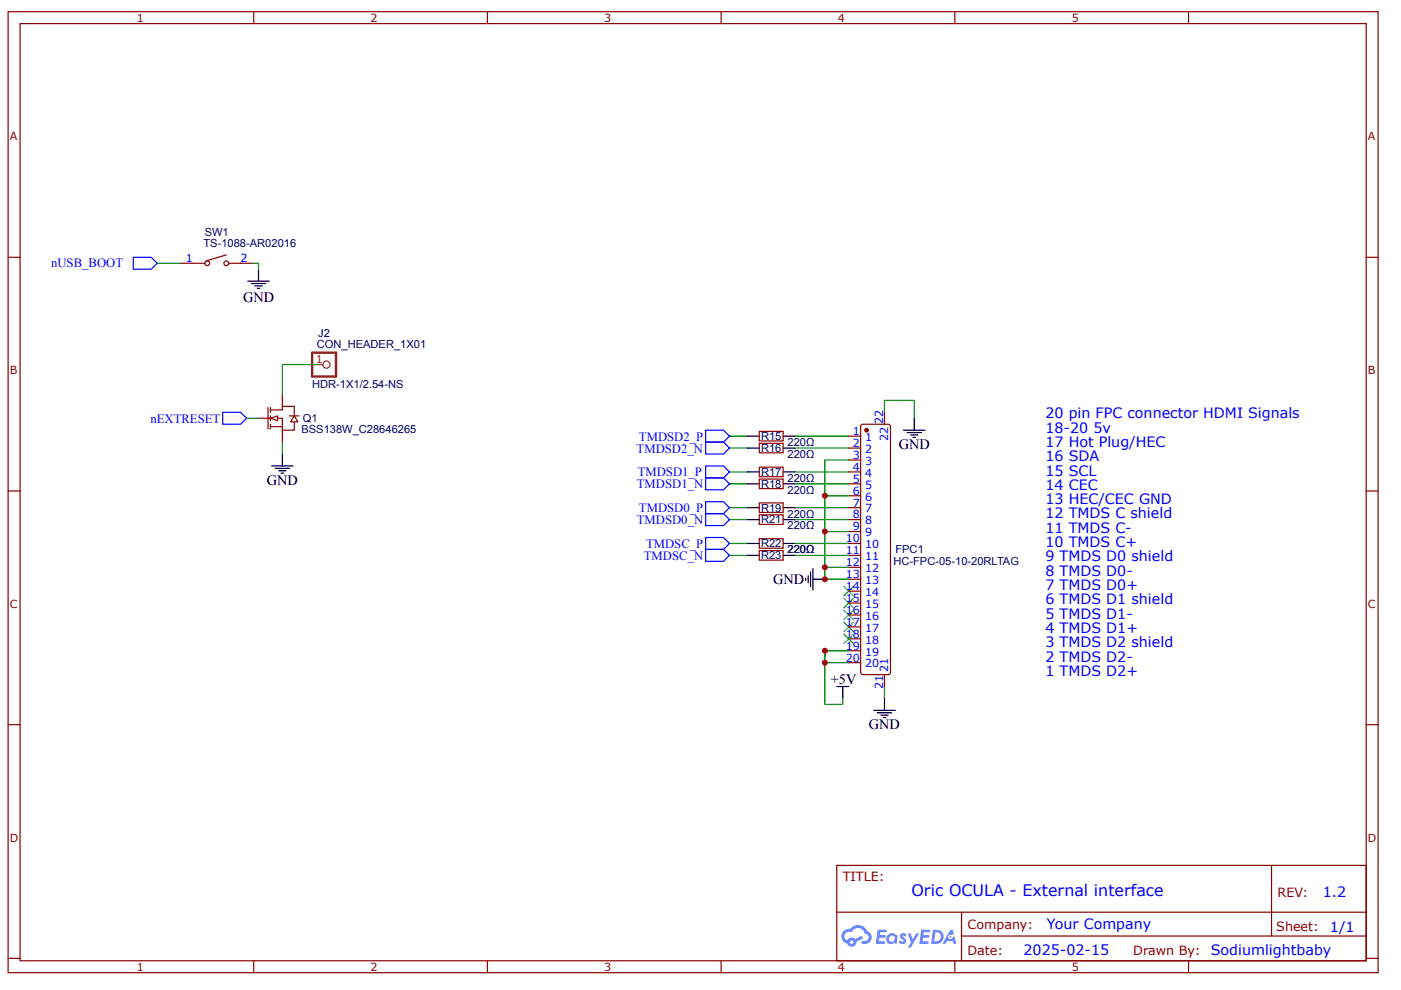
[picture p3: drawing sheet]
<svg xmlns="http://www.w3.org/2000/svg" width="297mm" height="210mm" viewBox="0 0 297 210" stroke-linecap="round" stroke-linejoin="round" font-family="sans-serif">
<g fill="none" stroke="#800" stroke-width=".25">
<path d="M1.7 2.5h290.5v203.7h-290.5zM4.2 5h285.5v198.7h-285.5zM53.8 2.5v2.5M103.3 2.5v2.5M152.9 2.5v2.5M202.4 2.5v2.5M252 2.5v2.5M1.7 54.6h2.5M289.7 54.6h2.5M1.7 104.1h2.5M289.7 104.1h2.5M1.7 153.7h2.5"/>
<path d="M289.7 153.7h2.5M177.4 183.5h112.3v20.2h-112.3zM177.4 193.4h112.2M203.9 198.5h85.7M203.9 193.4v10.1M269.6 183.5v15M1.7 203.2h2.5M53.8 203.7v2.5M103.3 203.7v2.5M152.9 203.7v2.5M202.4 203.7v2.5M252 203.7v2.5"/>
<path d="M289.7 203.2h2.5"/>
</g>
<g fill="#58f">
<path d="M191 198l.5-.1h.4l.3 .3-.2 .4a.33 .33 0 0 0-.3-.3 .33 .33 0 0 0-.3 .2v.1a.85 .85 0 0 1 .7 .6 .85 .85 0 0 1-.3 .9h-.7l-.6-.4 .4-.3 .5 .3 .2-.1v-.2a.88 .88 0 0 1-.6-1.4z"/>
<path d="M192.5 197.9h.5l.5 1.3 .8-1.3h.6l-1.8 3h-.6l.6-1.1z"/>
<path d="M186.1 197.1h1.7l.2 .2-.1 .3-1.3 .1-.1 .6h1.1l.2 .2-.3 .3h-1.1l-.1 .8h1.2l.2 .2-.2 .3h-1.8z"/>
<path d="M195.3 197.1h1.7l.2 .2-.1 .3-1.3 .1v.6h1l.3 .2-.3 .3h-1.1l-.1 .8h1.2l.1 .2-.1 .3h-1.9z"/>
<path d="M201.5 197.1h.5l.2 .9-.4 .3a.49 .49 0 0 0-.7 .2 .49 .49 0 0 0 .3 .6 .49 .49 0 0 0 .6-.4l.3-.2 .4 1.6h-.5l-.2-.6h-1.2l-.3 .6h-.7z"/>
<path d="M197.8 197.1l-.4 3h1a1.5 1.5 0 0 0 1.7-1.5 1.5 1.5 0 0 0-1.8-1.5zM198.3 197.7a1.02 1.02 0 0 1 1.2 1.1 1.02 1.02 0 0 1-1.4 .8z"/>
<path d="M188.4 198.1a1.11 1.11 0 0 0-.3 1.6 1.11 1.11 0 0 0 1.5 .2l.5 .2 .2-1.6-.4-.2a1.01 1.01 0 0 0-1.5-.2zM188.4 199a.66 .66 0 0 1 1.3 0 .66 .66 0 0 1-1.3 0z"/>
<path d="M178.9 197.4a1.58 1.58 0 0 0 .7 2.7 1.01 1.01 0 0 0 1.2 .6 1.01 1.01 0 0 0 .8-1l1.4-.8-.3-.5-1.4 .7a1.02 1.02 0 0 0-1.7 .3 .99 .99 0 0 1-.5-1.4 .99 .99 0 0 1 1.5-.3 1.48 1.48 0 0 1 1.5-.9 1.48 1.48 0 0 1 1.3 1.2 .82 .82 0 0 1 .7 1 .82 .82 0 0 1-1.1 .5l-.3 .1v.4a1.4 1.4 0 0 0 2-.7 1.4 1.4 0 0 0-.9-1.9 2.19 2.19 0 0 0-3.7-.5l-.7 .2zM180.2 199.8a.4 .4 0 0 1 .8 0 .4 .4 0 0 1-.8 0z"/>
<circle cx="201.5" cy="198.6" r=".19"/>
</g>
<path d="M28.3 54.6h3.8l1.2 1.2-1.2 1.3h-3.8zM149.6 114h3.8l1.3 1.2-1.3 1.3h-3.8zM149.6 108.9h3.8l1.3 1.3-1.3 1.2h-3.8z" fill="none" stroke="#00f" stroke-width=".25"/>
<g fill="none" stroke="#000" stroke-width=".25">
<path d="M52.5 59.6h4.6M54.8 57.1v2.5M53.3 60.1h3M54.1 60.6h1.5M54.6 61.1h.5M191.6 91.2h4.5M192.3 91.7h3.1M193.1 92.2h1.5M193.6 92.7h.5M193.8 88.7v2.5M177.4 145.6h2.5M178.7 145.6v2.5"/>
<path d="M185.3 150.6h4.5M186 151.1h3M186.8 151.6h1.5M187.3 152.1h.5M187.5 148.1v2.5"/>
</g>
<g fill="none" stroke="#080" stroke-width=".25">
<path d="M33.3 55.8h5.1M154.7 92.5h3.8M154.7 95h3.8M168.6 92.5h11.3M168.6 95h11.3M187.5 87.4v-2.5h6.3v3.8M154.7 117.8h3.8M154.7 115.2h3.8M154.7 110.2h3.8M154.7 107.6h3.8M154.7 102.6h3.8M154.7 100.1h3.8"/>
<path d="M168.6 117.8h11.3M168.6 115.2h11.3M168.6 110.2h11.3M168.6 107.6h11.3M168.6 102.6h11.3M168.6 100.1h11.3M187.5 145.6v2.5"/>
</g>
<g fill="#000">
<path d="M178.9 131.9l2.1 2zM178.9 133.9l2.1-2z"/>
<path d="M178.9 129.4l2.1 2zM178.9 131.4l2.1-2z"/>
<path d="M178.9 126.9l2.1 2zM181 126.9l-2.1 2z"/>
<path d="M178.9 124.3l2.1 2zM178.9 126.3l2.1-2z"/>
</g>
<path d="M178.9 131.9l2.1 2M178.9 129.4l2.1 2M178.9 126.9l2.1 2M178.9 124.3l2.1 2M181 131.9l-2.1 2M181 129.4l-2.1 2M181 126.9l-2.1 2M181 124.3l-2.1 2" fill="none" stroke="#3c3" stroke-width=".25"/>
<path d="M182.5 90.2l.5-.3h5.3l.4 .3 .1 .3v52l-.1 .3-.4 .2h-5.3h-.3l-.2-.5z" fill="none" stroke="#800" stroke-width=".25"/>
<circle cx="183.7" cy="91.2" r=".38" fill="#800"/>
<g fill="none" stroke="#800" stroke-width=".25">
<path d="M38.4 55.8h5M48 54.1l-4.3 1.2M48.5 55.8h5M54.8 88.7h5.1v2.5h2.5v-1.8M56.8 86.4v4.6M57.3 86.9h2.6v-.7h2.5v2M57.3 86.4v1M57.3 88.2v1M57.3 89.9v1.1M57.3 90.5h2.6M59.9 83.6v2.6M59.9 91.2v2.5"/>
<path d="M61.4 88.2h2M161 91.5h5v2h-5zM161 99h5v2.1h-5zM161 94h5v2h-5zM179.9 92.5h2.6M179.9 95h2.6M179.9 97.5h2.6M187.5 87.4v2.5M161 101.6h5v2h-5zM161 109.2h5v2h-5zM161 106.6h5v2.1h-5zM161 114.2h5v2h-5z"/>
<path d="M161 116.7h5v2.1h-5zM179.9 100.1h2.6M179.9 102.6h2.6M179.9 105.1h2.6M179.9 107.6h2.6M179.9 110.2h2.6M179.9 112.7h2.6M179.9 115.2h2.6M179.9 117.8h2.6M179.9 120.3h2.6M179.9 122.8h2.6M179.9 125.3h2.6"/>
<path d="M179.9 127.9h2.6M179.9 130.4h2.6M179.9 132.9h2.6M179.9 135.5h2.6M179.9 138h2.6M179.9 140.5h2.6M187.5 143v2.6"/>
<circle cx="43.9" cy="55.8" r=".51"/>
<circle cx="48" cy="55.8" r=".51"/>
<circle cx="183.7" cy="91.2" r=".38"/>
</g>
<path d="M149.6 98.8h3.8l1.3 1.3-1.3 1.2h-3.8zM149.6 93.7h3.8l1.3 1.3-1.3 1.3h-3.8zM149.6 91.2h3.8l1.3 1.3-1.3 1.2h-3.8zM149.6 116.5h3.8l1.3 1.3-1.3 1.2h-3.8zM149.6 106.4h3.8l1.3 1.2-1.3 1.3h-3.8zM149.6 101.3h3.8l1.3 1.3-1.3 1.3h-3.8z" fill="none" stroke="#00f" stroke-width=".25"/>
<path d="M53.5 55.8h1.3v1.3M179.9 97.5h-5v15.2h5M174.9 112.7v7.6h5M174.9 105.1h5M174.9 139.2v-1.2v11.4h3.8v-1.3M174.9 120.3v2.5h5M174.9 138h5M174.9 140.5h5" fill="none" stroke="#080" stroke-width=".25"/>
<g fill="none" stroke="#000" stroke-width=".25">
<path d="M158.5 92.5h2.5M158.5 95h2.5M166 92.5h2.6M166 95h2.6M158.5 100.1h2.5M158.5 102.6h2.5M158.5 110.2h2.5M158.5 107.6h2.5M158.5 115.2h2.5M158.5 117.8h2.5M166 100.1h2.6M166 102.6h2.6"/>
<path d="M166 110.2h2.6M166 107.6h2.6M166 115.2h2.6M166 117.8h2.6M170.8 122.6v.5M171.3 122.1v1.5M171.9 121.3v3M172.4 122.8h2.5M172.4 120.5v4.6"/>
</g>
<path d="M178.9 134.4l2.1 2.1zM178.9 136.5l2.1-2.1z" fill="#000"/>
<path d="M178.9 134.4l2.1 2.1M181 134.4l-2.1 2.1" fill="none" stroke="#3c3" stroke-width=".25"/>
<path d="M62.4 88.2l.8 1.2h-1.6z" fill="#fefefe"/>
<path d="M62.4 88.2l.8 1.2h-1.6z" fill="none" stroke="#800" stroke-width=".25"/>
<path d="M57.3 88.7l1.6-.5v1z" fill="#fefefe"/>
<path d="M57.3 88.7l1.6-.5v1z" fill="none" stroke="#800" stroke-width=".25"/>
<path d="M66.2 74.8h5v5h-5z" fill="none" stroke="#8d2323" stroke-width=".51"/>
<g fill="none" stroke="#8d2323" stroke-width=".25">
<path d="M67.4 77.3h1.1"/>
<circle cx="69.2" cy="77.3" r=".76"/>
</g>
<path d="M57.6 98.8h4.5M58.3 99.3h3.1M59.1 99.8h1.5M59.9 96.3v2.5M59.6 100.3h.5" fill="none" stroke="#000" stroke-width=".25"/>
<path d="M67.4 77.3h-7.5v6.3M52.3 88.7h2.5M59.9 93.7v2.6" fill="none" stroke="#080" stroke-width=".25"/>
<path d="M47.2 87.4h3.8l1.3 1.3-1.3 1.2h-3.8z" fill="none" stroke="#00f" stroke-width=".25"/>
<g fill="#c00">
<circle cx="174.9" cy="122.8" r=".63"/>
<circle cx="174.9" cy="120.3" r=".63"/>
<circle cx="174.9" cy="138" r=".63"/>
<circle cx="174.9" cy="140.5" r=".63"/>
<circle cx="174.9" cy="105.1" r=".63"/>
<circle cx="174.9" cy="112.7" r=".63"/>
</g>
<text font-size="3.4" fill="#00f" x="193.2" y="190">Oric OCULA - External interface</text>
<g font-size="3">
<text x="51.5" y="64">GND</text>
<text x="190.6" y="95.3">GND</text>
<text x="56.6" y="102.8">GND</text>
<text x="163.9" y="123.8">GND</text>
<text x="176.2" y="145.1">+5V</text>
<text x="184.2" y="154.7">GND</text>
</g>
<g font-size="3" fill="#00f">
<text x="221.7" y="88.7">20 pin FPC connector HDMI Signals</text>
<text x="221.7" y="91.7">18-20 5v</text>
<text x="221.7" y="94.8">17 Hot Plug/HEC</text>
<text x="221.7" y="97.8">16 SDA</text>
<text x="221.7" y="100.8">15 SCL</text>
<text x="221.7" y="103.9">14 CEC</text>
<text x="221.7" y="106.9">13 HEC/CEC GND</text>
<text x="221.7" y="109.9">12 TMDS C shield</text>
<text x="221.7" y="113">11 TMDS C-</text>
<text x="221.7" y="116">10 TMDS C+</text>
<text x="221.7" y="119">9 TMDS D0 shield</text>
<text x="221.7" y="122.1">8 TMDS D0-</text>
<text x="221.7" y="125.1">7 TMDS D0+</text>
<text x="221.7" y="128.1">6 TMDS D1 shield</text>
<text x="221.7" y="131.2">5 TMDS D1-</text>
<text x="221.7" y="134.2">4 TMDS D1+</text>
<text x="221.7" y="137.2">3 TMDS D2 shield</text>
<text x="221.7" y="140.3">2 TMDS D2-</text>
<text x="221.7" y="143.3">1 TMDS D2+</text>
<text x="280.5" y="190.1">1.2</text>
<text x="222" y="197">Your Company</text>
<text x="282" y="197.5">1/1</text>
<text x="217" y="202.6">2025-02-15</text>
</g>
<g font-size="2.7" fill="#00f">
<text x="10.8" y="56.7">nUSB_BOOT</text>
<text x="31.9" y="89.6">nEXTRESET</text>
<text x="135" y="96">TMDSD2_N</text>
<text x="135.5" y="93.4">TMDSD2_P</text>
<text x="135.2" y="101">TMDSD1_P</text>
<text x="135" y="103.5">TMDSD1_N</text>
<text x="135" y="111.2">TMDSD0_N</text>
<text x="135.5" y="108.6">TMDSD0_P</text>
<text x="136.5" y="118.7">TMDSC_N</text>
<text x="137" y="116.2">TMDSC_P</text>
</g>
<g font-size="2.7" fill="#800">
<text x="178.7" y="186.8">TITLE:</text>
<text x="270.9" y="190.1">REV:</text>
<text x="205.1" y="196.9">Company:</text>
<text x="270.6" y="197.4">Sheet:</text>
<text x="205.1" y="202.4">Date:</text>
<text x="240.3" y="202.5">Drawn By: Sodiumlightbaby</text>
</g>
<g font-size="2.4" fill="#800">
<text x="29" y="4.6">1</text>
<text x="78.6" y="4.6">2</text>
<text x="128.1" y="4.6">3</text>
<text x="177.7" y="4.6">4</text>
<text x="227.2" y="4.6">5</text>
<text x="2.1" y="29.8">A</text>
<text x="290" y="29.8">A</text>
<text x="2.1" y="79.3">B</text>
<text x="290" y="79.3">B</text>
<text x="2.1" y="128.9">C</text>
<text x="290" y="128.9">C</text>
<text x="2.1" y="178.4">D</text>
<text x="290" y="178.4">D</text>
<text x="29" y="205.9">1</text>
<text x="78.6" y="205.9">2</text>
<text x="128.1" y="205.9">3</text>
<text x="177.7" y="205.9">4</text>
<text x="227.2" y="205.9">5</text>
</g>
<g font-size="2.4" fill="#000080">
<text x="43.1" y="52.4">TS-1088-AR02016</text>
<text x="43.4" y="50.1">SW1</text>
<text x="67.5" y="71.4">J2</text>
<text x="67.2" y="73.8">CON_HEADER_1X01</text>
<text x="66.2" y="82.4">HDR-1X1/2.54-NS</text>
<text x="64.2" y="89.5">Q1</text>
<text x="63.9" y="91.9">BSS138W_C28646265</text>
<text x="161.3" y="93.3">R15</text>
<text x="161.3" y="95.8">R16</text>
<text x="167" y="94.6">220Ω</text>
<text x="161.3" y="100.9">R17</text>
<text x="167" y="97.1">220Ω</text>
<text x="161.3" y="103.4">R18</text>
<text x="167" y="102.2">220Ω</text>
<text x="167" y="104.7">220Ω</text>
<text x="161.3" y="111">R21</text>
<text x="161.3" y="108.5">R19</text>
<text x="167" y="112.3">220Ω</text>
<text x="167" y="109.7">220Ω</text>
<text x="161.3" y="116">R22</text>
<text x="161.3" y="118.6">R23</text>
<text x="167" y="117.3">220Ω</text>
<text x="189.4" y="119.7">HC-FPC-05-10-20RLTAG</text>
<text x="189.8" y="117.3">FPC1</text>
</g>
<g font-size="2.4" fill="#00f">
<text x="39.4" y="55.6">1</text>
<text x="51" y="55.6">2</text>
<text x="187.3" y="89.9" transform="rotate(-90 187.3 89.9)">22</text>
<text x="180.8" y="92.2">1</text>
<text x="180.8" y="94.8">2</text>
<text x="183.4" y="93.5">1</text>
<text x="188.3" y="93.5" transform="rotate(-90 188.3 93.5)">22</text>
<text x="180.8" y="97.3">3</text>
<text x="180.8" y="99.8">4</text>
<text x="183.4" y="96">2</text>
<text x="183.4" y="98.5">3</text>
<text x="183.4" y="101.1">4</text>
<text x="180.8" y="102.3">5</text>
<text x="180.8" y="104.9">6</text>
<text x="180.8" y="107.4">7</text>
<text x="183.4" y="103.6">5</text>
<text x="183.4" y="106.1">6</text>
<text x="180.8" y="109.9">8</text>
<text x="180.8" y="112.4">9</text>
<text x="183.4" y="108.7">7</text>
<text x="183.4" y="111.2">8</text>
<text x="183.4" y="113.7">9</text>
<text x="179.3" y="115">10</text>
<text x="179.3" y="117.5">11</text>
<text x="183.4" y="116.2">10</text>
<text x="183.4" y="118.8">11</text>
<text x="179.3" y="120">12</text>
<text x="179.3" y="122.6">13</text>
<text x="179.3" y="125.1">14</text>
<text x="183.4" y="121.3">12</text>
<text x="183.4" y="123.8">13</text>
<text x="179.3" y="127.6">15</text>
<text x="179.3" y="130.1">16</text>
<text x="183.4" y="126.4">14</text>
<text x="183.4" y="128.9">15</text>
<text x="183.4" y="131.4">16</text>
<text x="179.3" y="132.7">17</text>
<text x="179.3" y="135.2">18</text>
<text x="179.3" y="137.7">19</text>
<text x="183.4" y="133.9">17</text>
<text x="183.4" y="136.5">18</text>
<text x="179.3" y="140.3">20</text>
<text x="183.4" y="139">19</text>
<text x="183.4" y="141.5">20</text>
<text x="188.3" y="142.5" transform="rotate(-90 188.3 142.5)">21</text>
<text x="187.3" y="146" transform="rotate(-90 187.3 146)">21</text>
</g>
<text font-size="2.4" fill="#8d2323" x="67" y="77.1">1</text>
</svg>
